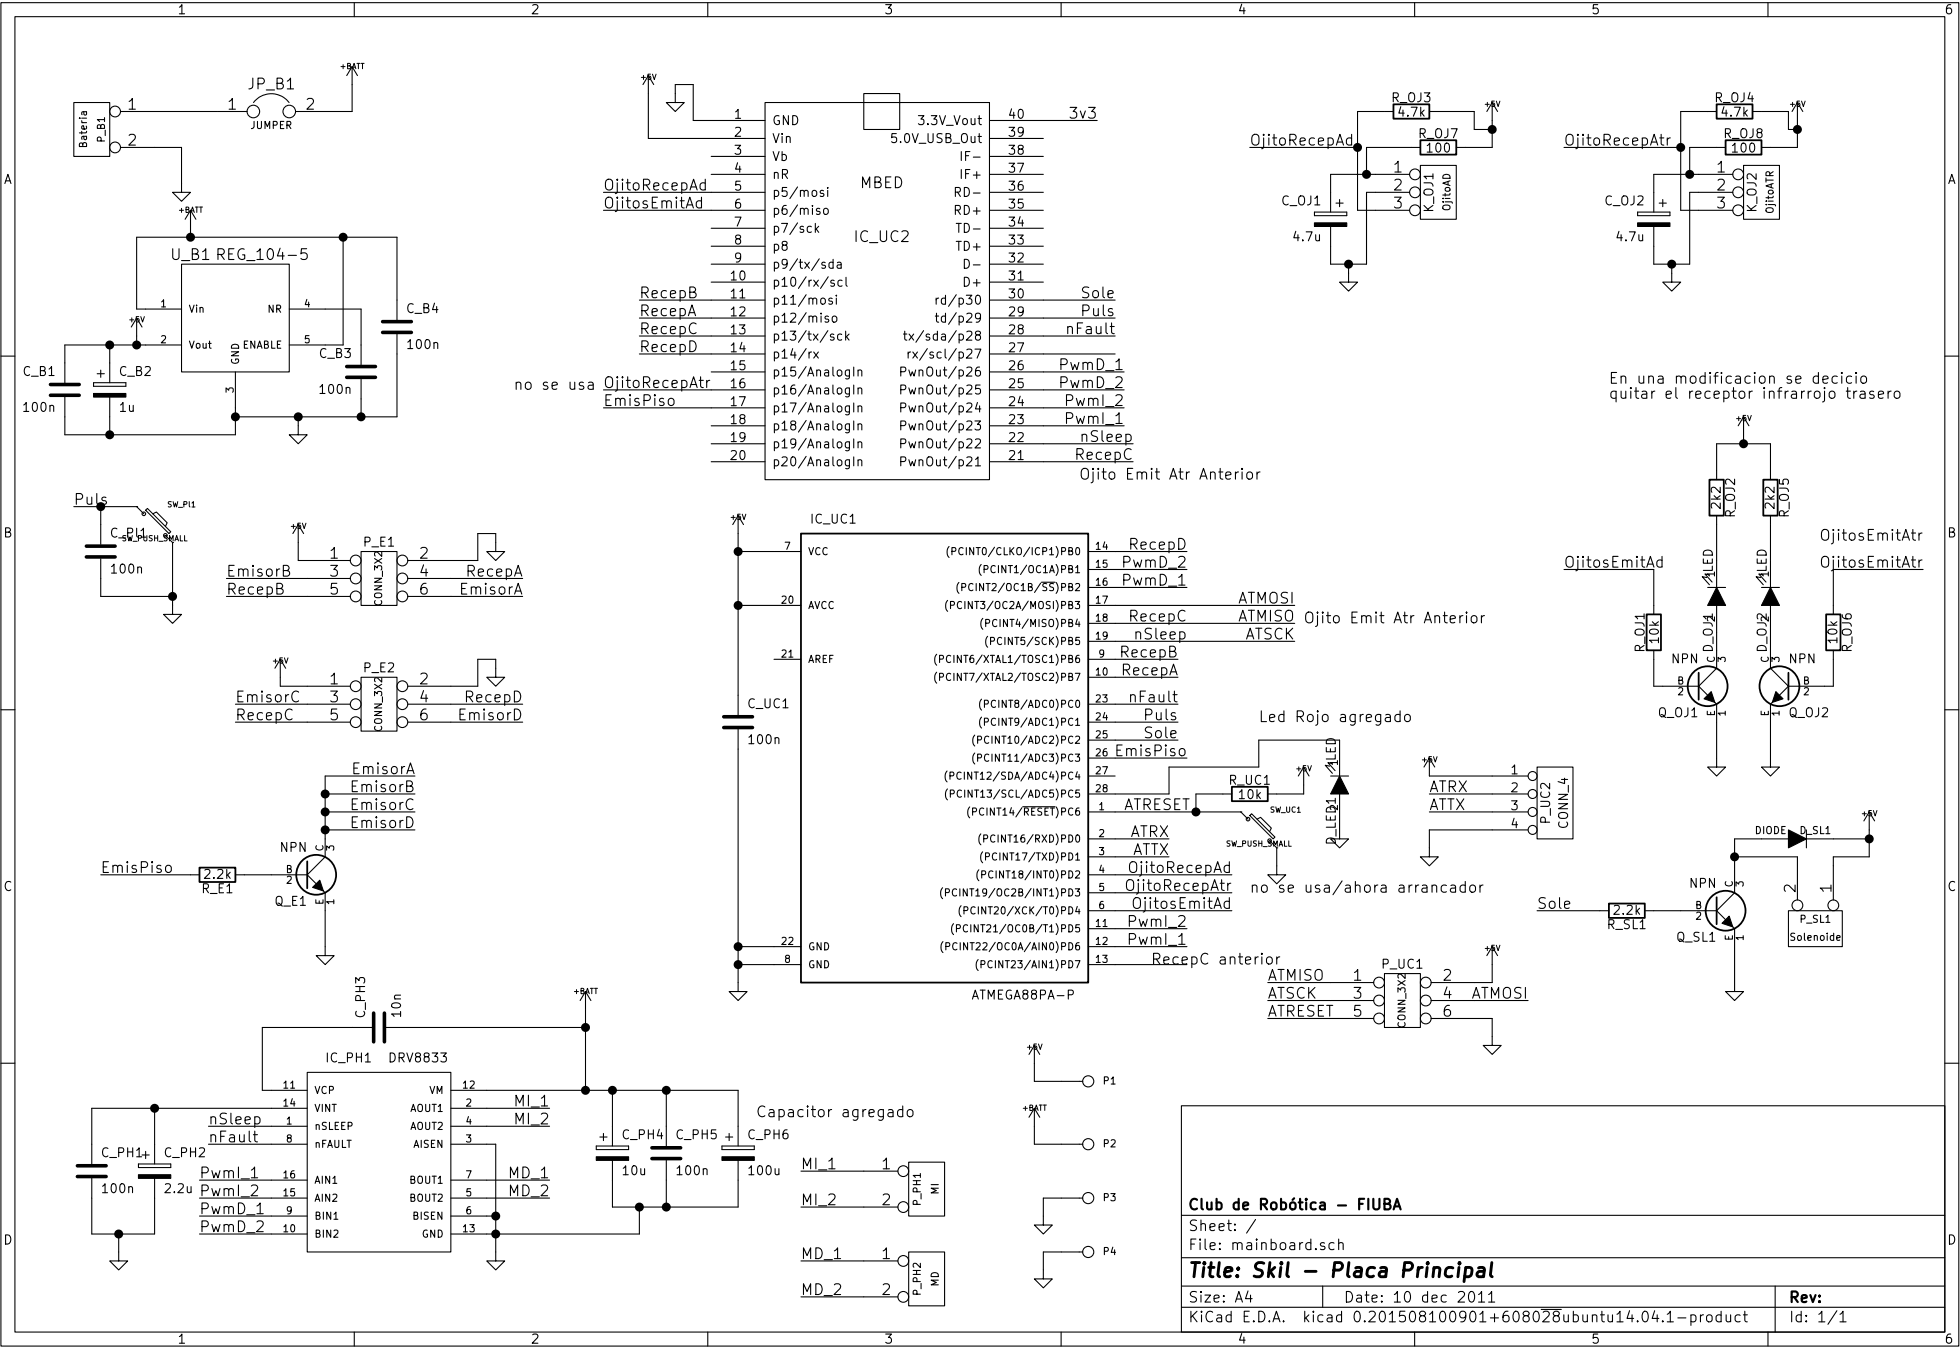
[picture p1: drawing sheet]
EESchema Schematic File Version 2
LIBS:power
LIBS:device
LIBS:transistors
LIBS:conn
LIBS:linear
LIBS:regul
LIBS:74xx
LIBS:cmos4000
LIBS:adc-dac
LIBS:memory
LIBS:xilinx
LIBS:microcontrollers
LIBS:dsp
LIBS:microchip
LIBS:analog_switches
LIBS:motorola
LIBS:texas
LIBS:intel
LIBS:audio
LIBS:interface
LIBS:digital-audio
LIBS:philips
LIBS:display
LIBS:cypress
LIBS:siliconi
LIBS:opto
LIBS:atmel
LIBS:contrib
LIBS:valves
LIBS:drv8843
LIBS:mbed
LIBS:7805fx
LIBS:reg_104-5
LIBS:drv8833
LIBS:mainboard-cache
EELAYER 25 0
EELAYER END
$Descr A4 11693 8268
encoding utf-8
Sheet 1 1
Title "Skil - Placa Principal"
Date "10 dec 2011"
Rev ""
Comp "Club de Robótica - FIUBA"
Comment1 ""
Comment2 ""
Comment3 ""
Comment4 ""
$EndDescr
Text Notes 4600 6600 0    60   ~ 0
Capacitor agregado
Connection ~ 4100 7100
Wire Wire Line
	4500 7100 3800 7100
Wire Wire Line
	4500 6950 4500 7100
Wire Wire Line
	7400 4650 6900 4650
Wire Wire Line
	7400 4650 7400 4500
Wire Wire Line
	7400 4500 7850 4500
Wire Wire Line
	7850 4500 7850 4550
Wire Wire Line
	6900 4650 6900 4800
Wire Wire Line
	6900 4800 6600 4800
Wire Wire Line
	7000 3450 6600 3450
Wire Wire Line
	10400 1100 10350 1100
Wire Wire Line
	10350 1100 10350 1000
Wire Wire Line
	10350 1000 10200 1000
Connection ~ 10400 1100
Connection ~ 7950 1200
Wire Wire Line
	7350 1200 7950 1200
Wire Wire Line
	8700 1100 8600 1100
Wire Wire Line
	8600 1100 8600 1000
Wire Wire Line
	8600 1000 8400 1000
Connection ~ 9800 1350
Wire Wire Line
	9800 1350 9800 1200
Wire Wire Line
	9800 1200 9950 1200
Wire Wire Line
	8350 5100 8350 5000
Wire Wire Line
	8700 4900 8350 4900
Wire Wire Line
	8700 4700 8350 4700
Wire Wire Line
	6600 5050 6900 5050
Connection ~ 4500 5750
Wire Wire Line
	4500 4550 4500 5850
Wire Wire Line
	4500 5650 4700 5650
Connection ~ 4500 3750
Wire Wire Line
	4500 3450 4700 3450
Wire Wire Line
	6600 3650 7000 3650
Wire Wire Line
	6950 4150 6600 4150
Wire Wire Line
	6600 3750 7600 3750
Wire Wire Line
	6950 4500 6600 4500
Wire Wire Line
	8600 5950 8900 5950
Wire Wire Line
	8700 5750 8700 5850
Wire Wire Line
	8700 5850 8600 5850
Wire Wire Line
	7800 5950 7450 5950
Wire Wire Line
	6600 5250 7250 5250
Wire Wire Line
	6600 5450 7250 5450
Wire Wire Line
	7000 5650 6600 5650
Wire Wire Line
	7500 4800 7650 4800
Wire Wire Line
	7650 4800 7650 4750
Connection ~ 7050 4900
Wire Wire Line
	7050 4900 7050 4800
Wire Wire Line
	7050 4800 7200 4800
Wire Wire Line
	6600 4900 7300 4900
Wire Wire Line
	3750 2550 4350 2550
Wire Wire Line
	10250 2850 10250 3000
Wire Wire Line
	9950 2850 10250 2850
Wire Wire Line
	9950 2850 9950 3000
Wire Wire Line
	9950 3300 9950 3500
Connection ~ 9700 1850
Wire Wire Line
	9600 1850 9800 1850
Wire Wire Line
	9600 1750 9600 1850
Wire Wire Line
	9600 1350 9850 1350
Wire Wire Line
	9600 1350 9600 1450
Wire Wire Line
	9850 1450 9800 1450
Wire Wire Line
	9700 1900 9700 1850
Wire Wire Line
	9800 1450 9800 1850
Wire Wire Line
	10250 1200 10400 1200
Wire Wire Line
	8000 1850 8000 1450
Wire Wire Line
	7900 1900 7900 1850
Wire Wire Line
	6300 7350 6200 7350
Wire Wire Line
	6200 7350 6200 7450
Wire Wire Line
	3800 6450 3800 6650
Connection ~ 3650 6450
Wire Wire Line
	2650 6100 3650 6100
Connection ~ 1050 7250
Wire Wire Line
	1050 7350 1050 7250
Connection ~ 1250 6550
Wire Wire Line
	900  6550 900  6750
Wire Wire Line
	900  6550 1900 6550
Wire Wire Line
	1900 6450 1850 6450
Connection ~ 3150 7150
Wire Wire Line
	6200 7150 6200 7050
Wire Wire Line
	6200 7050 6300 7050
Wire Wire Line
	6500 1050 6200 1050
Wire Wire Line
	2100 4200 1950 4200
Wire Wire Line
	1950 4200 1950 4150
Wire Wire Line
	3150 4100 3150 4050
Wire Wire Line
	3150 4050 3050 4050
Wire Wire Line
	3050 4050 3050 4200
Wire Wire Line
	3150 3350 3050 3350
Wire Wire Line
	3150 3350 3150 3400
Connection ~ 2400 2700
Wire Wire Line
	2600 2700 1700 2700
Wire Wire Line
	2600 2350 2600 2700
Wire Wire Line
	1000 2700 1000 2800
Wire Wire Line
	750  2700 750  2800
Connection ~ 1150 2300
Wire Wire Line
	750  2300 750  2400
Wire Wire Line
	750  2300 1200 2300
Wire Wire Line
	2400 2600 2400 2700
Wire Wire Line
	1200 2100 1150 2100
Wire Wire Line
	1150 2100 1150 1700
Wire Wire Line
	4350 2250 3950 2250
Connection ~ 950  3200
Wire Wire Line
	950  3200 950  3300
Wire Wire Line
	6700 2950 6200 2950
Connection ~ 10800 5050
Wire Wire Line
	10600 5050 10800 5050
Wire Wire Line
	10400 5200 10400 5150
Wire Wire Line
	10400 5150 10050 5150
Connection ~ 2200 4800
Wire Wire Line
	2200 4700 2200 5050
Wire Wire Line
	2200 4700 2700 4700
Connection ~ 2200 5000
Wire Wire Line
	2200 4900 2700 4900
Wire Wire Line
	2200 5650 2200 5450
Wire Wire Line
	1750 5250 1900 5250
Wire Wire Line
	9950 4000 9950 3900
Wire Wire Line
	11100 3550 10600 3550
Wire Wire Line
	9600 4050 9600 4200
Wire Wire Line
	9600 4200 9650 4200
Wire Wire Line
	9600 5450 9750 5450
Wire Wire Line
	10050 5850 10050 5650
Wire Wire Line
	3750 2650 4350 2650
Wire Wire Line
	4350 2150 3950 2150
Wire Wire Line
	4350 1450 3750 1450
Wire Wire Line
	3300 4400 2900 4400
Wire Wire Line
	2100 4300 1700 4300
Wire Wire Line
	3050 4200 2900 4200
Wire Wire Line
	2900 4300 3300 4300
Wire Wire Line
	3300 3600 2900 3600
Wire Wire Line
	2900 3500 3050 3500
Wire Wire Line
	3050 3500 3050 3350
Wire Wire Line
	3300 3700 2900 3700
Wire Wire Line
	2100 3500 2050 3500
Wire Wire Line
	1350 3400 1350 3750
Wire Wire Line
	6650 2650 6200 2650
Wire Wire Line
	6650 2450 6200 2450
Wire Wire Line
	9950 4600 9950 4400
Wire Wire Line
	5200 7600 4850 7600
Wire Wire Line
	5200 7100 4850 7100
Wire Wire Line
	1500 7150 1900 7150
Wire Wire Line
	1500 6950 1900 6950
Wire Wire Line
	1550 6750 1900 6750
Wire Wire Line
	2350 850  2350 1000
Wire Wire Line
	2350 1000 2200 1000
Connection ~ 3800 6450
Wire Wire Line
	4100 6450 4100 6650
Wire Wire Line
	3100 7050 3450 7050
Wire Wire Line
	3100 6950 3450 6950
Wire Wire Line
	3450 6650 3100 6650
Wire Wire Line
	4150 900  4150 850 
Wire Wire Line
	4150 850  4250 850 
Wire Wire Line
	4250 850  4250 1050
Wire Wire Line
	4250 1050 4350 1050
Wire Wire Line
	4350 1150 4000 1150
Wire Wire Line
	4000 1150 4000 900 
Wire Wire Line
	3100 6550 3450 6550
Wire Wire Line
	4100 6950 4100 7100
Wire Wire Line
	3800 7100 3800 6950
Wire Wire Line
	1250 1200 1400 1200
Wire Wire Line
	1400 1200 1400 1400
Wire Wire Line
	1550 6650 1900 6650
Wire Wire Line
	1500 7050 1900 7050
Wire Wire Line
	1500 7250 1900 7250
Wire Wire Line
	5200 6900 4850 6900
Wire Wire Line
	5200 7400 4850 7400
Wire Wire Line
	9100 3550 9600 3550
Wire Wire Line
	8000 1450 8050 1450
Wire Wire Line
	6650 2550 6200 2550
Wire Wire Line
	6650 2750 6200 2750
Wire Wire Line
	6600 2250 6200 2250
Wire Wire Line
	6600 2050 6200 2050
Wire Wire Line
	2050 3500 2050 3400
Wire Wire Line
	1650 3700 2100 3700
Wire Wire Line
	800  3200 1150 3200
Wire Wire Line
	4350 1550 3750 1550
Wire Wire Line
	4350 2350 3950 2350
Wire Wire Line
	4350 2050 3950 2050
Wire Wire Line
	6700 2850 6200 2850
Wire Wire Line
	8950 5450 9300 5450
Wire Wire Line
	9600 3550 9600 3750
Wire Wire Line
	10600 3550 10600 3750
Wire Wire Line
	10250 4600 10250 4400
Wire Wire Line
	10600 4200 10550 4200
Wire Wire Line
	10600 4050 10600 4200
Wire Wire Line
	2200 5000 2700 5000
Wire Wire Line
	2700 4800 2200 4800
Connection ~ 2200 4900
Wire Wire Line
	950  5250 1450 5250
Wire Wire Line
	10600 5200 10600 5150
Wire Wire Line
	10600 5150 10800 5150
Wire Wire Line
	10800 5150 10800 5000
Wire Wire Line
	10200 5050 10050 5050
Wire Wire Line
	10050 5050 10050 5250
Connection ~ 10050 5150
Wire Wire Line
	950  3700 1350 3700
Wire Wire Line
	950  3600 950  3700
Connection ~ 1350 3700
Wire Wire Line
	1150 2250 1150 2300
Wire Wire Line
	2200 2300 2300 2300
Wire Wire Line
	2300 2300 2300 1700
Wire Wire Line
	1450 1650 1450 1700
Connection ~ 1450 1700
Wire Wire Line
	2400 2100 2400 2300
Wire Wire Line
	2400 2100 2200 2100
Wire Wire Line
	2050 2700 2050 2750
Connection ~ 2050 2700
Wire Wire Line
	1000 2300 1000 2400
Connection ~ 1000 2300
Wire Wire Line
	750  2800 1700 2800
Wire Wire Line
	1700 2800 1700 2650
Connection ~ 1700 2700
Connection ~ 1000 2800
Wire Wire Line
	2600 1700 2600 2050
Wire Wire Line
	1150 1700 2600 1700
Connection ~ 2300 1700
Wire Wire Line
	1650 3600 2100 3600
Wire Wire Line
	1700 4400 2100 4400
Wire Wire Line
	6600 2350 6200 2350
Wire Wire Line
	3100 6750 3150 6750
Wire Wire Line
	3100 7150 3150 7150
Wire Wire Line
	3150 6750 3150 7350
Connection ~ 3150 7250
Wire Wire Line
	3950 7250 3950 7100
Wire Wire Line
	3100 7250 3950 7250
Connection ~ 3950 7100
Wire Wire Line
	1250 6550 1250 6750
Wire Wire Line
	1250 7050 1250 7250
Wire Wire Line
	1250 7250 900  7250
Wire Wire Line
	900  7250 900  7050
Wire Wire Line
	1850 6450 1850 6100
Wire Wire Line
	1850 6100 2350 6100
Wire Wire Line
	3650 6000 3650 6450
Connection ~ 3650 6100
Wire Wire Line
	1600 1000 1250 1000
Wire Wire Line
	7800 1350 7800 1450
Wire Wire Line
	7800 1350 8050 1350
Wire Wire Line
	7950 1550 8050 1550
Wire Wire Line
	7800 1750 7800 1850
Wire Wire Line
	7800 1850 8000 1850
Connection ~ 7900 1850
Wire Wire Line
	10250 4000 10250 3900
Wire Wire Line
	10250 3300 10250 3500
Wire Wire Line
	10100 2800 10100 2850
Connection ~ 10100 2850
Wire Wire Line
	7500 5200 7500 5100
Wire Wire Line
	6600 5750 7000 5750
Wire Wire Line
	7000 5550 6600 5550
Wire Wire Line
	7250 5350 6600 5350
Wire Wire Line
	7800 5850 7450 5850
Wire Wire Line
	7800 6050 7450 6050
Wire Wire Line
	8600 6050 8700 6050
Wire Wire Line
	8700 6050 8700 6150
Wire Wire Line
	6600 3850 7600 3850
Wire Wire Line
	6600 3950 7600 3950
Wire Wire Line
	6950 4050 6600 4050
Wire Wire Line
	6950 4300 6600 4300
Wire Wire Line
	7000 3550 6600 3550
Wire Wire Line
	4500 3750 4700 3750
Wire Wire Line
	4500 3350 4500 4250
Connection ~ 4500 3450
Wire Wire Line
	4700 5750 4500 5750
Connection ~ 4500 5650
Wire Wire Line
	6300 6400 6150 6400
Wire Wire Line
	6150 6400 6150 6300
Wire Wire Line
	6150 6650 6150 6750
Wire Wire Line
	6150 6750 6300 6750
Wire Wire Line
	6600 5150 6900 5150
Wire Wire Line
	8700 4800 8350 4800
Wire Wire Line
	8350 5000 8700 5000
Wire Wire Line
	6600 2150 6200 2150
Wire Wire Line
	9750 1550 9850 1550
Wire Wire Line
	8000 1200 8250 1200
Wire Wire Line
	8000 1200 8000 1350
Connection ~ 8000 1350
Wire Wire Line
	7950 1000 7950 1550
Wire Wire Line
	7950 1000 8100 1000
Wire Wire Line
	8700 1200 8700 1050
Wire Wire Line
	8550 1200 8700 1200
Connection ~ 8700 1100
Wire Wire Line
	10400 1200 10400 1050
Wire Wire Line
	9750 1000 9900 1000
Wire Wire Line
	9750 1000 9750 1550
Connection ~ 9750 1200
Wire Wire Line
	9100 1200 9750 1200
Wire Wire Line
	6950 4400 6600 4400
Wire Wire Line
	7850 5000 7850 4950
Wire Wire Line
	4500 6450 4500 6650
Wire Wire Line
	3100 6450 4500 6450
Connection ~ 4100 6450
$Comp
L CP C_PH6
U 1 1
P 4500 6800
F 0 "C_PH6" H 4550 6900 50  0000 L CNN
F 1 "100u" H 4550 6700 50  0000 L CNN
F 2 "" H 4500 6800 60  0001 C CNN
F 3 "" H 4500 6800 60  0001 C CNN
	1    4500 6800
	1    0    0    -1  
$EndComp
Text Notes 3250 2550 0    60   ~ 0
no se usa
Text Notes 7350 5350 0    60   ~ 0
no se usa/ahora arrancador
Text Label 6700 2950 2    60   ~ 0
RecepC
Text Notes 6400 3050 0    60   ~ 0
Ojito Emit Atr Anterior
Text Notes 7650 3850 0    60   ~ 0
Ojito Emit Atr Anterior
Text Notes 6800 5750 0    60   ~ 0
RecepC anterior
Text Notes 9350 2600 0    60   ~ 0
En una modificacion se decicio\nquitar el receptor infrarrojo trasero
Text Notes 7400 4400 0    60   ~ 0
Led Rojo agregado
$Comp
L GND #PWR?
U 1 1
P 7850 5000
F 0 "#PWR?" H 7850 5000 30  0001 C CNN
F 1 "GND" H 7850 4930 30  0001 C CNN
F 2 "" H 7850 5000 60  0001 C CNN
F 3 "" H 7850 5000 60  0001 C CNN
	1    7850 5000
	1    0    0    -1  
$EndComp
$Comp
L LED D_LED1
U 1 1
P 7850 4750
F 0 "D_LED1" H 8050 4700 50  0000 C CNN
F 1 "LED" H 7650 4700 50  0000 C CNN
F 2 "" H 7850 4750 60  0001 C CNN
F 3 "" H 7850 4750 60  0001 C CNN
	1    7850 4750
	0    1    1    0   
$EndComp
$Comp
L +5V #PWR01
U 1 1
P 8700 1050
F 0 "#PWR01" H 8700 1140 20  0001 C CNN
F 1 "+5V" H 8700 1140 30  0000 C CNN
F 2 "" H 8700 1050 60  0001 C CNN
F 3 "" H 8700 1050 60  0001 C CNN
	1    8700 1050
	1    0    0    -1  
$EndComp
$Comp
L GND #PWR02
U 1 1
P 8350 5100
F 0 "#PWR02" H 8350 5100 30  0001 C CNN
F 1 "GND" H 8350 5030 30  0001 C CNN
F 2 "" H 8350 5100 60  0001 C CNN
F 3 "" H 8350 5100 60  0001 C CNN
	1    8350 5100
	1    0    0    -1  
$EndComp
$Comp
L +5V #PWR03
U 1 1
P 8350 4700
F 0 "#PWR03" H 8350 4790 20  0001 C CNN
F 1 "+5V" H 8350 4790 30  0000 C CNN
F 2 "" H 8350 4700 60  0001 C CNN
F 3 "" H 8350 4700 60  0001 C CNN
	1    8350 4700
	1    0    0    -1  
$EndComp
Text Label 8350 4800 0    60   ~ 0
ATRX
Text Label 8350 4900 0    60   ~ 0
ATTX
Text Label 6900 5150 2    60   ~ 0
ATTX
Text Label 6900 5050 2    60   ~ 0
ATRX
$Comp
L CONN_4 P_UC2
U 1 1
P 9050 4850
F 0 "P_UC2" V 9000 4850 50  0000 C CNN
F 1 "CONN_4" V 9100 4850 50  0000 C CNN
F 2 "" H 9050 4850 60  0001 C CNN
F 3 "" H 9050 4850 60  0001 C CNN
	1    9050 4850
	1    0    0    -1  
$EndComp
$Comp
L +BATT #PWR04
U 1 1
P 6150 6650
F 0 "#PWR04" H 6150 6600 20  0001 C CNN
F 1 "+BATT" H 6150 6750 30  0000 C CNN
F 2 "" H 6150 6650 60  0001 C CNN
F 3 "" H 6150 6650 60  0001 C CNN
	1    6150 6650
	1    0    0    -1  
$EndComp
$Comp
L CONN_1 P2
U 1 1
P 6450 6750
F 0 "P2" H 6530 6750 40  0000 L CNN
F 1 "CONN_1" H 6450 6805 30  0001 C CNN
F 2 "" H 6450 6750 60  0001 C CNN
F 3 "" H 6450 6750 60  0001 C CNN
	1    6450 6750
	1    0    0    -1  
$EndComp
$Comp
L +5V #PWR05
U 1 1
P 6150 6300
F 0 "#PWR05" H 6150 6390 20  0001 C CNN
F 1 "+5V" H 6150 6390 30  0000 C CNN
F 2 "" H 6150 6300 60  0001 C CNN
F 3 "" H 6150 6300 60  0001 C CNN
	1    6150 6300
	1    0    0    -1  
$EndComp
$Comp
L CONN_1 P1
U 1 1
P 6450 6400
F 0 "P1" H 6530 6400 40  0000 L CNN
F 1 "CONN_1" H 6450 6455 30  0001 C CNN
F 2 "" H 6450 6400 60  0001 C CNN
F 3 "" H 6450 6400 60  0001 C CNN
	1    6450 6400
	1    0    0    -1  
$EndComp
$Comp
L GND #PWR06
U 1 1
P 4500 5850
F 0 "#PWR06" H 4500 5850 30  0001 C CNN
F 1 "GND" H 4500 5780 30  0001 C CNN
F 2 "" H 4500 5850 60  0001 C CNN
F 3 "" H 4500 5850 60  0001 C CNN
	1    4500 5850
	1    0    0    -1  
$EndComp
$Comp
L +5V #PWR07
U 1 1
P 4500 3350
F 0 "#PWR07" H 4500 3440 20  0001 C CNN
F 1 "+5V" H 4500 3440 30  0000 C CNN
F 2 "" H 4500 3350 60  0001 C CNN
F 3 "" H 4500 3350 60  0001 C CNN
	1    4500 3350
	1    0    0    -1  
$EndComp
$Comp
L C C_UC1
U 1 1
P 4500 4400
F 0 "C_UC1" H 4550 4500 50  0000 L CNN
F 1 "100n" H 4550 4300 50  0000 L CNN
F 2 "" H 4500 4400 60  0001 C CNN
F 3 "" H 4500 4400 60  0001 C CNN
	1    4500 4400
	1    0    0    -1  
$EndComp
Text Label 7600 3750 2    60   ~ 0
ATMOSI
Text Label 7600 3950 2    60   ~ 0
ATSCK
Text Label 7600 3850 2    60   ~ 0
ATMISO
Text Label 6650 4900 0    60   ~ 0
ATRESET
Text Label 7450 6050 0    60   ~ 0
ATRESET
Text Label 8900 5950 2    60   ~ 0
ATMOSI
Text Label 7450 5950 0    60   ~ 0
ATSCK
$Comp
L GND #PWR08
U 1 1
P 8700 6150
F 0 "#PWR08" H 8700 6150 30  0001 C CNN
F 1 "GND" H 8700 6080 30  0001 C CNN
F 2 "" H 8700 6150 60  0001 C CNN
F 3 "" H 8700 6150 60  0001 C CNN
	1    8700 6150
	1    0    0    -1  
$EndComp
$Comp
L +5V #PWR09
U 1 1
P 8700 5750
F 0 "#PWR09" H 8700 5840 20  0001 C CNN
F 1 "+5V" H 8700 5840 30  0000 C CNN
F 2 "" H 8700 5750 60  0001 C CNN
F 3 "" H 8700 5750 60  0001 C CNN
	1    8700 5750
	1    0    0    -1  
$EndComp
Text Label 7450 5850 0    60   ~ 0
ATMISO
$Comp
L CONN_3X2 P_UC1
U 1 1
P 8200 6000
F 0 "P_UC1" H 8200 6250 50  0000 C CNN
F 1 "CONN_3X2" V 8200 6050 40  0000 C CNN
F 2 "" H 8200 6000 60  0001 C CNN
F 3 "" H 8200 6000 60  0001 C CNN
	1    8200 6000
	1    0    0    -1  
$EndComp
Text Label 7250 5450 2    60   ~ 0
OjitosEmitAd
Text Label 6950 4300 2    60   ~ 0
nFault
Text Label 7000 3950 2    60   ~ 0
nSleep
Text Label 6950 4400 2    60   ~ 0
Puls
Text Label 7000 5550 2    60   ~ 0
PwmI_2
Text Label 7000 5650 2    60   ~ 0
PwmI_1
Text Label 7000 3550 2    60   ~ 0
PwmD_2
Text Label 7000 3650 2    60   ~ 0
PwmD_1
Text Label 7250 5350 2    60   ~ 0
OjitoRecepAtr
Text Label 7250 5250 2    60   ~ 0
OjitoRecepAd
Text Label 7000 4600 2    60   ~ 0
EmisPiso
Text Label 6950 4500 2    60   ~ 0
Sole
Text Label 7000 3450 2    60   ~ 0
RecepD
Text Label 7000 3850 2    60   ~ 0
RecepC
Text Label 6950 4050 2    60   ~ 0
RecepB
Text Label 6950 4150 2    60   ~ 0
RecepA
$Comp
L +5V #PWR010
U 1 1
P 7650 4750
F 0 "#PWR010" H 7650 4840 20  0001 C CNN
F 1 "+5V" H 7650 4840 30  0000 C CNN
F 2 "" H 7650 4750 60  0001 C CNN
F 3 "" H 7650 4750 60  0001 C CNN
	1    7650 4750
	1    0    0    -1  
$EndComp
$Comp
L GND #PWR011
U 1 1
P 7500 5200
F 0 "#PWR011" H 7500 5200 30  0001 C CNN
F 1 "GND" H 7500 5130 30  0001 C CNN
F 2 "" H 7500 5200 60  0001 C CNN
F 3 "" H 7500 5200 60  0001 C CNN
	1    7500 5200
	1    0    0    -1  
$EndComp
$Comp
L R R_UC1
U 1 1
P 7350 4800
F 0 "R_UC1" V 7430 4800 50  0000 C CNN
F 1 "10k" V 7350 4800 50  0000 C CNN
F 2 "" H 7350 4800 60  0001 C CNN
F 3 "" H 7350 4800 60  0001 C CNN
	1    7350 4800
	0    -1   -1   0   
$EndComp
$Comp
L SW_PUSH_SMALL SW_UC1
U 1 1
P 7400 5000
F 0 "SW_UC1" H 7550 5110 30  0000 C CNN
F 1 "SW_PUSH_SMALL" H 7400 4921 30  0000 C CNN
F 2 "" H 7400 5000 60  0001 C CNN
F 3 "" H 7400 5000 60  0001 C CNN
	1    7400 5000
	1    0    0    -1  
$EndComp
Text Label 3750 2550 0    60   ~ 0
OjitoRecepAtr
Text Label 3750 1450 0    60   ~ 0
OjitoRecepAd
$Comp
L ATMEGA88PA-P IC_UC1
U 1 1
P 5600 4550
F 0 "IC_UC1" H 4900 5800 50  0000 L BNN
F 1 "ATMEGA88PA-P" H 5800 3150 50  0000 L BNN
F 2 "DIL28" H 5000 3200 50  0001 C CNN
F 3 "" H 5600 4550 60  0001 C CNN
	1    5600 4550
	1    0    0    -1  
$EndComp
$Comp
L CONN_3 K_OJ2
U 1 1
P 10200 1450
F 0 "K_OJ2" V 10150 1450 50  0000 C CNN
F 1 "OjitoATR" V 10250 1450 40  0000 C CNN
F 2 "" H 10200 1450 60  0001 C CNN
F 3 "" H 10200 1450 60  0001 C CNN
	1    10200 1450
	1    0    0    -1  
$EndComp
$Comp
L GND #PWR012
U 1 1
P 9700 1900
F 0 "#PWR012" H 9700 1900 30  0001 C CNN
F 1 "GND" H 9700 1830 30  0001 C CNN
F 2 "" H 9700 1900 60  0001 C CNN
F 3 "" H 9700 1900 60  0001 C CNN
	1    9700 1900
	1    0    0    -1  
$EndComp
$Comp
L +5V #PWR013
U 1 1
P 10400 1050
F 0 "#PWR013" H 10400 1140 20  0001 C CNN
F 1 "+5V" H 10400 1140 30  0000 C CNN
F 2 "" H 10400 1050 60  0001 C CNN
F 3 "" H 10400 1050 60  0001 C CNN
	1    10400 1050
	1    0    0    -1  
$EndComp
Text Label 9100 1200 0    60   ~ 0
OjitoRecepAtr
$Comp
L CP C_OJ2
U 1 1
P 9600 1600
F 0 "C_OJ2" H 9650 1700 50  0000 L CNN
F 1 "4.7u" H 9650 1500 50  0000 L CNN
F 2 "" H 9600 1600 60  0001 C CNN
F 3 "" H 9600 1600 60  0001 C CNN
	1    9600 1600
	-1   0    0    -1  
$EndComp
$Comp
L R R_OJ8
U 1 1
P 10100 1200
F 0 "R_OJ8" V 10180 1200 50  0000 C CNN
F 1 "100" V 10100 1200 50  0000 C CNN
F 2 "" H 10100 1200 60  0001 C CNN
F 3 "" H 10100 1200 60  0001 C CNN
	1    10100 1200
	0    -1   -1   0   
$EndComp
$Comp
L R R_OJ4
U 1 1
P 10050 1000
F 0 "R_OJ4" V 10130 1000 50  0000 C CNN
F 1 "4.7k" V 10050 1000 50  0000 C CNN
F 2 "" H 10050 1000 60  0001 C CNN
F 3 "" H 10050 1000 60  0001 C CNN
	1    10050 1000
	0    -1   -1   0   
$EndComp
$Comp
L R R_OJ3
U 1 1
P 8250 1000
F 0 "R_OJ3" V 8330 1000 50  0000 C CNN
F 1 "4.7k" V 8250 1000 50  0000 C CNN
F 2 "" H 8250 1000 60  0001 C CNN
F 3 "" H 8250 1000 60  0001 C CNN
	1    8250 1000
	0    -1   -1   0   
$EndComp
$Comp
L JUMPER JP_B1
U 1 1
P 1900 1000
F 0 "JP_B1" H 1900 1150 60  0000 C CNN
F 1 "JUMPER" H 1900 920 40  0000 C CNN
F 2 "" H 1900 1000 60  0001 C CNN
F 3 "" H 1900 1000 60  0001 C CNN
	1    1900 1000
	1    0    0    -1  
$EndComp
$Comp
L CONN_1 P4
U 1 1
P 6450 7350
F 0 "P4" H 6530 7350 40  0000 L CNN
F 1 "CONN_1" H 6450 7405 30  0001 C CNN
F 2 "" H 6450 7350 60  0001 C CNN
F 3 "" H 6450 7350 60  0001 C CNN
	1    6450 7350
	1    0    0    -1  
$EndComp
$Comp
L GND #PWR014
U 1 1
P 6200 7450
F 0 "#PWR014" H 6200 7450 30  0001 C CNN
F 1 "GND" H 6200 7380 30  0001 C CNN
F 2 "" H 6200 7450 60  0001 C CNN
F 3 "" H 6200 7450 60  0001 C CNN
	1    6200 7450
	1    0    0    -1  
$EndComp
$Comp
L GND #PWR015
U 1 1
P 1050 7350
F 0 "#PWR015" H 1050 7350 30  0001 C CNN
F 1 "GND" H 1050 7280 30  0001 C CNN
F 2 "" H 1050 7350 60  0001 C CNN
F 3 "" H 1050 7350 60  0001 C CNN
	1    1050 7350
	1    0    0    -1  
$EndComp
$Comp
L CP C_PH2
U 1 1
P 1250 6900
F 0 "C_PH2" H 1300 7000 50  0000 L CNN
F 1 "2.2u" H 1300 6800 50  0000 L CNN
F 2 "" H 1250 6900 60  0001 C CNN
F 3 "" H 1250 6900 60  0001 C CNN
	1    1250 6900
	1    0    0    -1  
$EndComp
$Comp
L DRV8833 IC_PH1
U 1 1
P 2500 6850
F 0 "IC_PH1" H 2200 7400 50  0000 L BNN
F 1 "DRV8833" H 2550 7400 50  0000 L BNN
F 2 "" H 2500 6850 60  0001 C CNN
F 3 "" H 2500 6850 60  0001 C CNN
	1    2500 6850
	1    0    0    -1  
$EndComp
$Comp
L GND #PWR016
U 1 1
P 6200 7150
F 0 "#PWR016" H 6200 7150 30  0001 C CNN
F 1 "GND" H 6200 7080 30  0001 C CNN
F 2 "" H 6200 7150 60  0001 C CNN
F 3 "" H 6200 7150 60  0001 C CNN
	1    6200 7150
	1    0    0    -1  
$EndComp
$Comp
L CONN_1 P3
U 1 1
P 6450 7050
F 0 "P3" H 6530 7050 40  0000 L CNN
F 1 "CONN_1" H 6450 7105 30  0001 C CNN
F 2 "" H 6450 7050 60  0001 C CNN
F 3 "" H 6450 7050 60  0001 C CNN
	1    6450 7050
	1    0    0    -1  
$EndComp
$Comp
L R R_OJ7
U 1 1
P 8400 1200
F 0 "R_OJ7" V 8480 1200 50  0000 C CNN
F 1 "100" V 8400 1200 50  0000 C CNN
F 2 "" H 8400 1200 60  0001 C CNN
F 3 "" H 8400 1200 60  0001 C CNN
	1    8400 1200
	0    -1   -1   0   
$EndComp
$Comp
L CP C_OJ1
U 1 1
P 7800 1600
F 0 "C_OJ1" H 7850 1700 50  0000 L CNN
F 1 "4.7u" H 7850 1500 50  0000 L CNN
F 2 "" H 7800 1600 60  0001 C CNN
F 3 "" H 7800 1600 60  0001 C CNN
	1    7800 1600
	-1   0    0    -1  
$EndComp
Text Label 6500 1050 2    60   ~ 0
3v3
$Comp
L C C_B1
U 1 1
P 750 2550
F 0 "C_B1" H 800 2650 50  0000 L CNN
F 1 "100n" H 800 2450 50  0000 L CNN
F 2 "" H 750 2550 60  0001 C CNN
F 3 "" H 750 2550 60  0001 C CNN
	1    750  2550
	-1   0    0    -1  
$EndComp
$Comp
L C C_B4
U 1 1
P 2600 2200
F 0 "C_B4" H 2650 2300 50  0000 L CNN
F 1 "100n" H 2650 2100 50  0000 L CNN
F 2 "" H 2600 2200 60  0001 C CNN
F 3 "" H 2600 2200 60  0001 C CNN
	1    2600 2200
	1    0    0    -1  
$EndComp
$Comp
L REG_104-5 U_B1
U 1 1
P 1700 2200
F 0 "U_B1" H 1450 2600 60  0000 C CNN
F 1 "REG_104-5" H 1850 2600 60  0000 C CNN
F 2 "" H 1700 2200 60  0001 C CNN
F 3 "" H 1700 2200 60  0001 C CNN
	1    1700 2200
	1    0    0    -1  
$EndComp
$Comp
L LED D_OJ2
U 1 1
P 10250 3700
F 0 "D_OJ2" H 10450 3650 50  0000 C CNN
F 1 "LED" H 10050 3650 50  0000 C CNN
F 2 "" H 10250 3700 60  0001 C CNN
F 3 "" H 10250 3700 60  0001 C CNN
	1    10250 3700
	0    1    1    0   
$EndComp
$Comp
L LED D_OJ1
U 1 1
P 9950 3700
F 0 "D_OJ1" H 10150 3650 50  0000 C CNN
F 1 "LED" H 9750 3650 50  0000 C CNN
F 2 "" H 9950 3700 60  0001 C CNN
F 3 "" H 9950 3700 60  0001 C CNN
	1    9950 3700
	0    1    1    0   
$EndComp
$Comp
L C C_Pl1
U 1 1
P 950 3450
F 0 "C_Pl1" H 1000 3550 50  0000 L CNN
F 1 "100n" H 1000 3350 50  0000 L CNN
F 2 "" H 950 3450 60  0001 C CNN
F 3 "" H 950 3450 60  0001 C CNN
	1    950  3450
	1    0    0    -1  
$EndComp
Text Label 6600 2050 2    60   ~ 0
Sole
Text Label 11100 3400 2    60   ~ 0
OjitosEmitAtr
$Comp
L DIODE D_SL1
U 1 1
P 10400 5050
F 0 "D_SL1" H 10500 5000 40  0000 C CNN
F 1 "DIODE" H 10250 5000 40  0000 C CNN
F 2 "" H 10400 5050 60  0001 C CNN
F 3 "" H 10400 5050 60  0001 C CNN
	1    10400 5050
	1    0    0    1   
$EndComp
Text Label 7350 1200 0    60   ~ 0
OjitoRecepAd
Text Label 950  5250 0    60   ~ 0
EmisPiso
Text Label 2700 5000 2    60   ~ 0
EmisorD
Text Label 2700 4800 2    60   ~ 0
EmisorB
Text Label 2700 4700 2    60   ~ 0
EmisorA
Text Label 2700 4900 2    60   ~ 0
EmisorC
$Comp
L GND #PWR017
U 1 1
P 2200 5650
F 0 "#PWR017" H 2200 5650 30  0001 C CNN
F 1 "GND" H 2200 5580 30  0001 C CNN
F 2 "" H 2200 5650 60  0001 C CNN
F 3 "" H 2200 5650 60  0001 C CNN
	1    2200 5650
	1    0    0    -1  
$EndComp
$Comp
L R R_E1
U 1 1
P 1600 5250
F 0 "R_E1" V 1680 5250 50  0000 C CNN
F 1 "2.2k" V 1600 5250 50  0000 C CNN
F 2 "" H 1600 5250 60  0001 C CNN
F 3 "" H 1600 5250 60  0001 C CNN
	1    1600 5250
	0    1    1    0   
$EndComp
$Comp
L NPN Q_E1
U 1 1
P 2100 5250
F 0 "Q_E1" H 2100 5100 50  0000 R CNN
F 1 "NPN" H 2100 5400 50  0000 R CNN
F 2 "" H 2100 5250 60  0001 C CNN
F 3 "" H 2100 5250 60  0001 C CNN
	1    2100 5250
	1    0    0    -1  
$EndComp
Text Label 11100 3550 2    60   ~ 0
OjitosEmitAtr
Text Label 9100 3550 0    60   ~ 0
OjitosEmitAd
$Comp
L NPN Q_OJ2
U 1 1
P 10350 4200
F 0 "Q_OJ2" H 10350 4050 50  0000 R CNN
F 1 "NPN" H 10350 4350 50  0000 R CNN
F 2 "" H 10350 4200 60  0001 C CNN
F 3 "" H 10350 4200 60  0001 C CNN
	1    10350 4200
	-1   0    0    -1  
$EndComp
$Comp
L R R_OJ6
U 1 1
P 10600 3900
F 0 "R_OJ6" V 10680 3900 50  0000 C CNN
F 1 "10k" V 10600 3900 50  0000 C CNN
F 2 "" H 10600 3900 60  0001 C CNN
F 3 "" H 10600 3900 60  0001 C CNN
	1    10600 3900
	1    0    0    1   
$EndComp
$Comp
L GND #PWR018
U 1 1
P 10250 4600
F 0 "#PWR018" H 10250 4600 30  0001 C CNN
F 1 "GND" H 10250 4530 30  0001 C CNN
F 2 "" H 10250 4600 60  0001 C CNN
F 3 "" H 10250 4600 60  0001 C CNN
	1    10250 4600
	-1   0    0    -1  
$EndComp
Text Label 8950 5450 0    60   ~ 0
Sole
$Comp
L +5V #PWR019
U 1 1
P 10800 5000
F 0 "#PWR019" H 10800 5090 20  0001 C CNN
F 1 "+5V" H 10800 5090 30  0000 C CNN
F 2 "" H 10800 5000 60  0001 C CNN
F 3 "" H 10800 5000 60  0001 C CNN
	1    10800 5000
	1    0    0    -1  
$EndComp
$Comp
L CONN_2 P_SL1
U 1 1
P 10500 5550
F 0 "P_SL1" V 10450 5550 40  0000 C CNN
F 1 "Solenoide" V 10550 5550 40  0000 C CNN
F 2 "" H 10500 5550 60  0001 C CNN
F 3 "" H 10500 5550 60  0001 C CNN
	1    10500 5550
	0    1    1    0   
$EndComp
$Comp
L NPN Q_SL1
U 1 1
P 9950 5450
F 0 "Q_SL1" H 9950 5300 50  0000 R CNN
F 1 "NPN" H 9950 5600 50  0000 R CNN
F 2 "" H 9950 5450 60  0001 C CNN
F 3 "" H 9950 5450 60  0001 C CNN
	1    9950 5450
	1    0    0    -1  
$EndComp
$Comp
L R R_SL1
U 1 1
P 9450 5450
F 0 "R_SL1" V 9530 5450 50  0000 C CNN
F 1 "2.2k" V 9450 5450 50  0000 C CNN
F 2 "" H 9450 5450 60  0001 C CNN
F 3 "" H 9450 5450 60  0001 C CNN
	1    9450 5450
	0    1    1    0   
$EndComp
$Comp
L GND #PWR020
U 1 1
P 10050 5850
F 0 "#PWR020" H 10050 5850 30  0001 C CNN
F 1 "GND" H 10050 5780 30  0001 C CNN
F 2 "" H 10050 5850 60  0001 C CNN
F 3 "" H 10050 5850 60  0001 C CNN
	1    10050 5850
	1    0    0    -1  
$EndComp
Text Label 3750 2650 0    60   ~ 0
EmisPiso
Text Label 3750 1550 0    60   ~ 0
OjitosEmitAd
Text Label 6600 2150 2    60   ~ 0
Puls
Text Label 3950 2350 0    60   ~ 0
RecepD
Text Label 3950 2250 0    60   ~ 0
RecepC
Text Label 3950 2050 0    60   ~ 0
RecepB
Text Label 3950 2150 0    60   ~ 0
RecepA
Text Label 800  3200 0    60   ~ 0
Puls
$Comp
L CONN_3X2 P_E2
U 1 1
P 2500 4350
F 0 "P_E2" H 2500 4600 50  0000 C CNN
F 1 "CONN_3X2" V 2500 4400 40  0000 C CNN
F 2 "" H 2500 4350 60  0001 C CNN
F 3 "" H 2500 4350 60  0001 C CNN
	1    2500 4350
	1    0    0    -1  
$EndComp
Text Label 3300 4300 2    60   ~ 0
RecepD
Text Label 3300 4400 2    60   ~ 0
EmisorD
Text Label 1700 4300 0    60   ~ 0
EmisorC
Text Label 1700 4400 0    60   ~ 0
RecepC
$Comp
L +5V #PWR021
U 1 1
P 1950 4150
F 0 "#PWR021" H 1950 4240 20  0001 C CNN
F 1 "+5V" H 1950 4240 30  0000 C CNN
F 2 "" H 1950 4150 60  0001 C CNN
F 3 "" H 1950 4150 60  0001 C CNN
	1    1950 4150
	1    0    0    -1  
$EndComp
$Comp
L GND #PWR022
U 1 1
P 3150 4100
F 0 "#PWR022" H 3150 4100 30  0001 C CNN
F 1 "GND" H 3150 4030 30  0001 C CNN
F 2 "" H 3150 4100 60  0001 C CNN
F 3 "" H 3150 4100 60  0001 C CNN
	1    3150 4100
	1    0    0    -1  
$EndComp
$Comp
L GND #PWR023
U 1 1
P 3150 3400
F 0 "#PWR023" H 3150 3400 30  0001 C CNN
F 1 "GND" H 3150 3330 30  0001 C CNN
F 2 "" H 3150 3400 60  0001 C CNN
F 3 "" H 3150 3400 60  0001 C CNN
	1    3150 3400
	1    0    0    -1  
$EndComp
$Comp
L +5V #PWR024
U 1 1
P 2050 3400
F 0 "#PWR024" H 2050 3490 20  0001 C CNN
F 1 "+5V" H 2050 3490 30  0000 C CNN
F 2 "" H 2050 3400 60  0001 C CNN
F 3 "" H 2050 3400 60  0001 C CNN
	1    2050 3400
	1    0    0    -1  
$EndComp
Text Label 1650 3700 0    60   ~ 0
RecepB
Text Label 1650 3600 0    60   ~ 0
EmisorB
Text Label 3300 3700 2    60   ~ 0
EmisorA
Text Label 3300 3600 2    60   ~ 0
RecepA
$Comp
L CONN_3X2 P_E1
U 1 1
P 2500 3650
F 0 "P_E1" H 2500 3900 50  0000 C CNN
F 1 "CONN_3X2" V 2500 3700 40  0000 C CNN
F 2 "" H 2500 3650 60  0001 C CNN
F 3 "" H 2500 3650 60  0001 C CNN
	1    2500 3650
	1    0    0    -1  
$EndComp
$Comp
L GND #PWR025
U 1 1
P 1350 3750
F 0 "#PWR025" H 1350 3750 30  0001 C CNN
F 1 "GND" H 1350 3680 30  0001 C CNN
F 2 "" H 1350 3750 60  0001 C CNN
F 3 "" H 1350 3750 60  0001 C CNN
	1    1350 3750
	1    0    0    -1  
$EndComp
$Comp
L SW_PUSH_SMALL SW_Pl1
U 1 1
P 1250 3300
F 0 "SW_Pl1" H 1400 3410 30  0000 C CNN
F 1 "SW_PUSH_SMALL" H 1250 3221 30  0000 C CNN
F 2 "" H 1250 3300 60  0001 C CNN
F 3 "" H 1250 3300 60  0001 C CNN
	1    1250 3300
	1    0    0    -1  
$EndComp
Text Label 6700 2850 2    60   ~ 0
nSleep
Text Label 6600 2250 2    60   ~ 0
nFault
Text Label 6650 2550 2    60   ~ 0
PwmD_2
Text Label 6650 2450 2    60   ~ 0
PwmD_1
Text Label 6650 2650 2    60   ~ 0
PwmI_2
Text Label 6650 2750 2    60   ~ 0
PwmI_1
$Comp
L GND #PWR026
U 1 1
P 2050 2750
F 0 "#PWR026" H 2050 2750 30  0001 C CNN
F 1 "GND" H 2050 2680 30  0001 C CNN
F 2 "" H 2050 2750 60  0001 C CNN
F 3 "" H 2050 2750 60  0001 C CNN
	1    2050 2750
	1    0    0    -1  
$EndComp
$Comp
L GND #PWR027
U 1 1
P 1400 1400
F 0 "#PWR027" H 1400 1400 30  0001 C CNN
F 1 "GND" H 1400 1330 30  0001 C CNN
F 2 "" H 1400 1400 60  0001 C CNN
F 3 "" H 1400 1400 60  0001 C CNN
	1    1400 1400
	1    0    0    -1  
$EndComp
$Comp
L +BATT #PWR028
U 1 1
P 1450 1650
F 0 "#PWR028" H 1450 1600 20  0001 C CNN
F 1 "+BATT" H 1450 1750 30  0000 C CNN
F 2 "" H 1450 1650 60  0001 C CNN
F 3 "" H 1450 1650 60  0001 C CNN
	1    1450 1650
	1    0    0    -1  
$EndComp
$Comp
L +5V #PWR029
U 1 1
P 1150 2250
F 0 "#PWR029" H 1150 2340 20  0001 C CNN
F 1 "+5V" H 1150 2340 30  0000 C CNN
F 2 "" H 1150 2250 60  0001 C CNN
F 3 "" H 1150 2250 60  0001 C CNN
	1    1150 2250
	1    0    0    -1  
$EndComp
$Comp
L C C_B3
U 1 1
P 2400 2450
F 0 "C_B3" H 2450 2550 50  0000 L CNN
F 1 "100n" H 2450 2350 50  0000 L CNN
F 2 "" H 2400 2450 60  0001 C CNN
F 3 "" H 2400 2450 60  0001 C CNN
	1    2400 2450
	-1   0    0    -1  
$EndComp
$Comp
L CP C_B2
U 1 1
P 1000 2550
F 0 "C_B2" H 1050 2650 50  0000 L CNN
F 1 "1u" H 1050 2450 50  0000 L CNN
F 2 "" H 1000 2550 60  0001 C CNN
F 3 "" H 1000 2550 60  0001 C CNN
	1    1000 2550
	1    0    0    -1  
$EndComp
$Comp
L +BATT #PWR030
U 1 1
P 3650 6000
F 0 "#PWR030" H 3650 5950 20  0001 C CNN
F 1 "+BATT" H 3650 6100 30  0000 C CNN
F 2 "" H 3650 6000 60  0001 C CNN
F 3 "" H 3650 6000 60  0001 C CNN
	1    3650 6000
	1    0    0    -1  
$EndComp
$Comp
L +BATT #PWR031
U 1 1
P 2350 850
F 0 "#PWR031" H 2350 800 20  0001 C CNN
F 1 "+BATT" H 2350 950 30  0000 C CNN
F 2 "" H 2350 850 60  0001 C CNN
F 3 "" H 2350 850 60  0001 C CNN
	1    2350 850 
	1    0    0    -1  
$EndComp
$Comp
L GND #PWR032
U 1 1
P 7900 1900
F 0 "#PWR032" H 7900 1900 30  0001 C CNN
F 1 "GND" H 7900 1830 30  0001 C CNN
F 2 "" H 7900 1900 60  0001 C CNN
F 3 "" H 7900 1900 60  0001 C CNN
	1    7900 1900
	1    0    0    -1  
$EndComp
$Comp
L +5V #PWR033
U 1 1
P 10100 2800
F 0 "#PWR033" H 10100 2890 20  0001 C CNN
F 1 "+5V" H 10100 2890 30  0000 C CNN
F 2 "" H 10100 2800 60  0001 C CNN
F 3 "" H 10100 2800 60  0001 C CNN
	1    10100 2800
	1    0    0    -1  
$EndComp
$Comp
L CONN_3 K_OJ1
U 1 1
P 8400 1450
F 0 "K_OJ1" V 8350 1450 50  0000 C CNN
F 1 "OjitoAD" V 8450 1450 40  0000 C CNN
F 2 "" H 8400 1450 60  0001 C CNN
F 3 "" H 8400 1450 60  0001 C CNN
	1    8400 1450
	1    0    0    -1  
$EndComp
$Comp
L GND #PWR034
U 1 1
P 9950 4600
F 0 "#PWR034" H 9950 4600 30  0001 C CNN
F 1 "GND" H 9950 4530 30  0001 C CNN
F 2 "" H 9950 4600 60  0001 C CNN
F 3 "" H 9950 4600 60  0001 C CNN
	1    9950 4600
	1    0    0    -1  
$EndComp
$Comp
L R R_OJ1
U 1 1
P 9600 3900
F 0 "R_OJ1" V 9680 3900 50  0000 C CNN
F 1 "10k" V 9600 3900 50  0000 C CNN
F 2 "" H 9600 3900 60  0001 C CNN
F 3 "" H 9600 3900 60  0001 C CNN
	1    9600 3900
	-1   0    0    1   
$EndComp
$Comp
L R R_OJ2
U 1 1
P 9950 3150
F 0 "R_OJ2" V 10030 3150 50  0000 C CNN
F 1 "2k2" V 9950 3150 50  0000 C CNN
F 2 "" H 9950 3150 60  0001 C CNN
F 3 "" H 9950 3150 60  0001 C CNN
	1    9950 3150
	1    0    0    -1  
$EndComp
$Comp
L R R_OJ5
U 1 1
P 10250 3150
F 0 "R_OJ5" V 10330 3150 50  0000 C CNN
F 1 "2k2" V 10250 3150 50  0000 C CNN
F 2 "" H 10250 3150 60  0001 C CNN
F 3 "" H 10250 3150 60  0001 C CNN
	1    10250 3150
	1    0    0    -1  
$EndComp
$Comp
L NPN Q_OJ1
U 1 1
P 9850 4200
F 0 "Q_OJ1" H 9850 4050 50  0000 R CNN
F 1 "NPN" H 9850 4350 50  0000 R CNN
F 2 "" H 9850 4200 60  0001 C CNN
F 3 "" H 9850 4200 60  0001 C CNN
	1    9850 4200
	1    0    0    -1  
$EndComp
Text Label 4850 7600 0    60   ~ 0
MD_2
Text Label 4850 7400 0    60   ~ 0
MD_1
Text Label 4850 7100 0    60   ~ 0
MI_2
Text Label 4850 6900 0    60   ~ 0
MI_1
$Comp
L CONN_2 P_PH2
U 1 1
P 5550 7500
F 0 "P_PH2" V 5500 7500 40  0000 C CNN
F 1 "MD" V 5600 7500 40  0000 C CNN
F 2 "" H 5550 7500 60  0001 C CNN
F 3 "" H 5550 7500 60  0001 C CNN
	1    5550 7500
	1    0    0    -1  
$EndComp
$Comp
L CONN_2 P_PH1
U 1 1
P 5550 7000
F 0 "P_PH1" V 5500 7000 40  0000 C CNN
F 1 "MI" V 5600 7000 40  0000 C CNN
F 2 "" H 5550 7000 60  0001 C CNN
F 3 "" H 5550 7000 60  0001 C CNN
	1    5550 7000
	1    0    0    -1  
$EndComp
Text Label 1500 7250 0    60   ~ 0
PwmD_2
Text Label 1500 7150 0    60   ~ 0
PwmD_1
Text Label 1500 7050 0    60   ~ 0
PwmI_2
Text Label 1500 6950 0    60   ~ 0
PwmI_1
Text Label 1550 6650 0    60   ~ 0
nSleep
Text Label 1550 6750 0    60   ~ 0
nFault
$Comp
L GND #PWR035
U 1 1
P 3150 7350
F 0 "#PWR035" H 3150 7350 30  0001 C CNN
F 1 "GND" H 3150 7280 30  0001 C CNN
F 2 "" H 3150 7350 60  0001 C CNN
F 3 "" H 3150 7350 60  0001 C CNN
	1    3150 7350
	1    0    0    -1  
$EndComp
$Comp
L C C_PH5
U 1 1
P 4100 6800
F 0 "C_PH5" H 4150 6900 50  0000 L CNN
F 1 "100n" H 4150 6700 50  0000 L CNN
F 2 "" H 4100 6800 60  0001 C CNN
F 3 "" H 4100 6800 60  0001 C CNN
	1    4100 6800
	1    0    0    -1  
$EndComp
$Comp
L CP C_PH4
U 1 1
P 3800 6800
F 0 "C_PH4" H 3850 6900 50  0000 L CNN
F 1 "10u" H 3850 6700 50  0000 L CNN
F 2 "" H 3800 6800 60  0001 C CNN
F 3 "" H 3800 6800 60  0001 C CNN
	1    3800 6800
	1    0    0    -1  
$EndComp
Text Label 3450 7050 2    60   ~ 0
MD_2
Text Label 3450 6950 2    60   ~ 0
MD_1
Text Label 3450 6650 2    60   ~ 0
MI_2
Text Label 3450 6550 2    60   ~ 0
MI_1
$Comp
L CONN_2 P_B1
U 1 1
P 900 1100
F 0 "P_B1" V 850 1100 40  0000 C CNN
F 1 "Bateria" V 950 1100 40  0000 C CNN
F 2 "" H 900 1100 60  0001 C CNN
F 3 "" H 900 1100 60  0001 C CNN
	1    900  1100
	-1   0    0    -1  
$EndComp
$Comp
L C C_PH1
U 1 1
P 900 6900
F 0 "C_PH1" H 950 7000 50  0000 L CNN
F 1 "100n" H 950 6800 50  0000 L CNN
F 2 "" H 900 6900 60  0001 C CNN
F 3 "" H 900 6900 60  0001 C CNN
	1    900  6900
	1    0    0    -1  
$EndComp
$Comp
L C C_PH3
U 1 1
P 2500 6100
F 0 "C_PH3" H 2550 6200 50  0000 L CNN
F 1 "10n" H 2550 6000 50  0000 L CNN
F 2 "" H 2500 6100 60  0001 C CNN
F 3 "" H 2500 6100 60  0001 C CNN
	1    2500 6100
	0    -1   -1   0   
$EndComp
$Comp
L +5V #PWR036
U 1 1
P 4000 900
F 0 "#PWR036" H 4000 990 20  0001 C CNN
F 1 "+5V" H 4000 990 30  0000 C CNN
F 2 "" H 4000 900 60  0001 C CNN
F 3 "" H 4000 900 60  0001 C CNN
	1    4000 900 
	1    0    0    -1  
$EndComp
$Comp
L GND #PWR037
U 1 1
P 4150 900
F 0 "#PWR037" H 4150 900 30  0001 C CNN
F 1 "GND" H 4150 830 30  0001 C CNN
F 2 "" H 4150 900 60  0001 C CNN
F 3 "" H 4150 900 60  0001 C CNN
	1    4150 900 
	1    0    0    -1  
$EndComp
$Comp
L MBED IC_UC2
U 1 1
P 5300 2000
F 0 "IC_UC2" H 5300 2300 60  0000 C CNN
F 1 "MBED" H 5300 2600 60  0000 C CNN
F 2 "" H 5300 2000 60  0001 C CNN
F 3 "" H 5300 2000 60  0001 C CNN
	1    5300 2000
	1    0    0    -1  
$EndComp
Wire Wire Line
	6600 4600 7000 4600
$EndSCHEMATC
